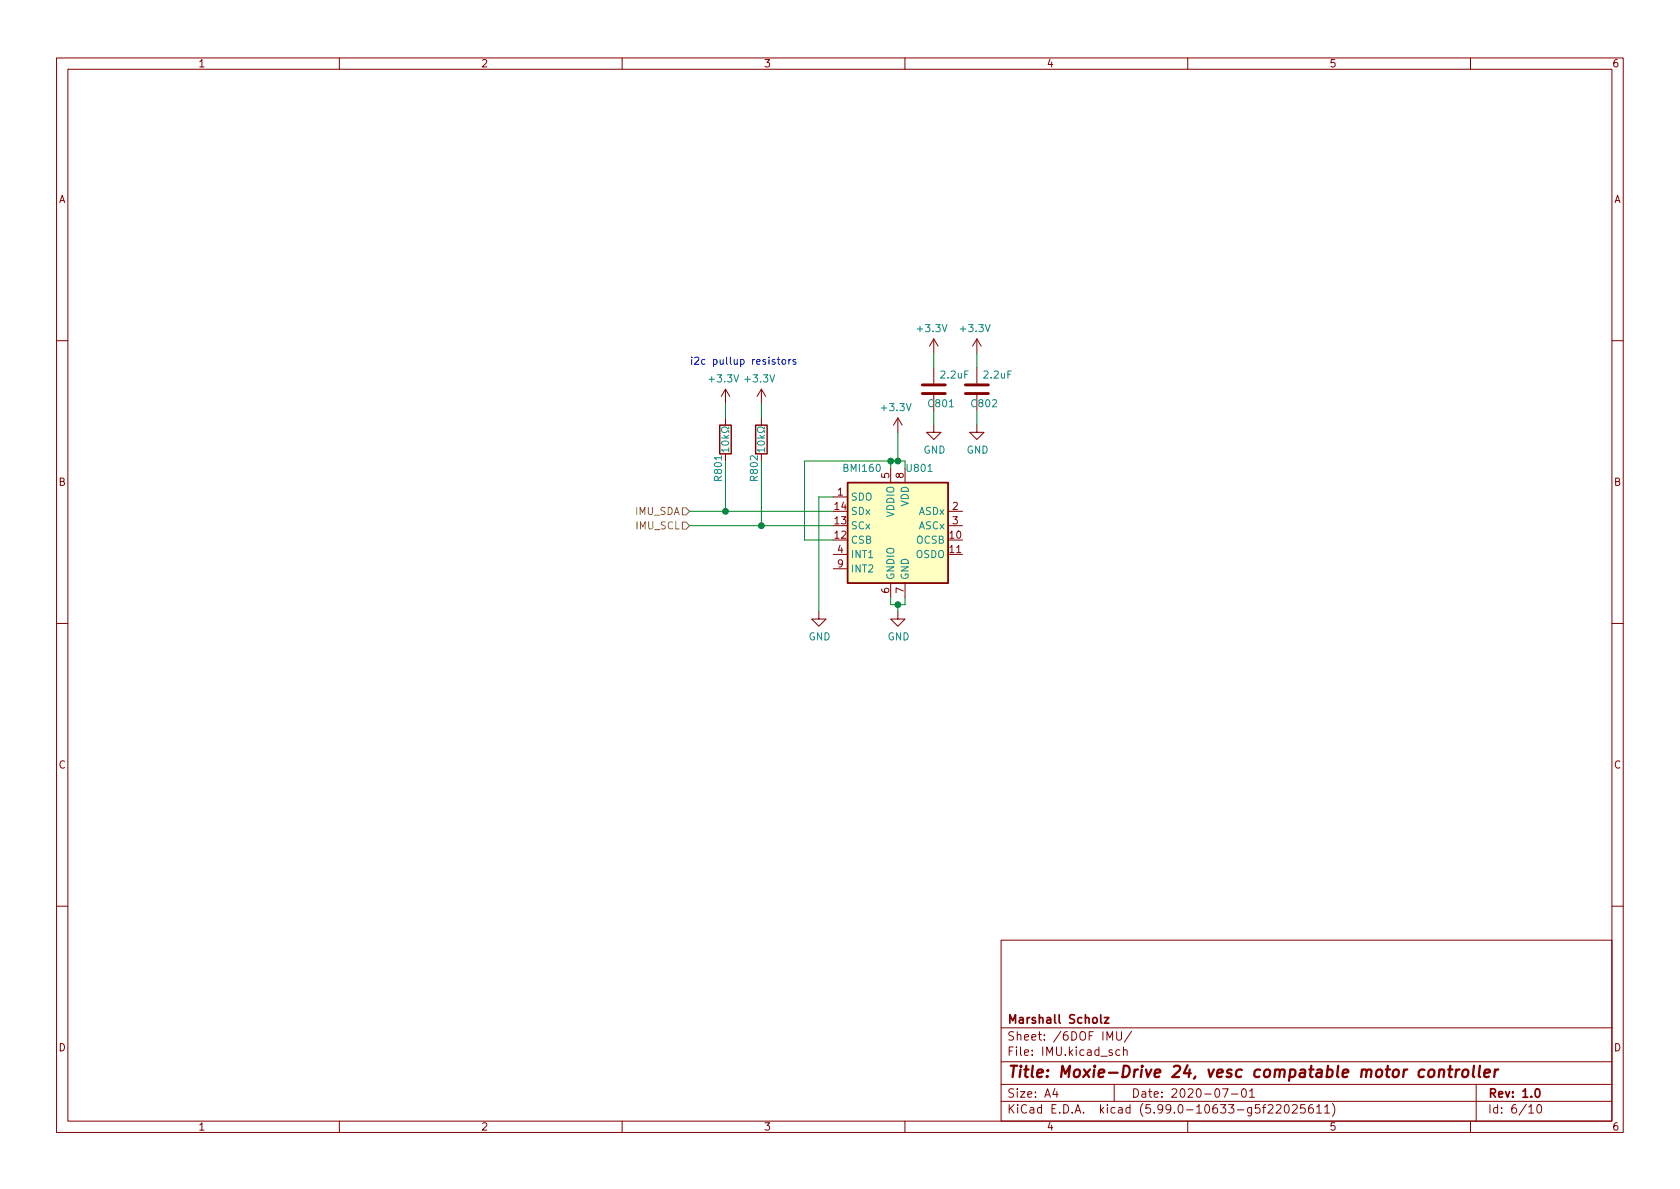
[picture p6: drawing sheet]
<svg xmlns="http://www.w3.org/2000/svg" width="297mm" height="210mm" viewBox="0 0 297 210" stroke-linecap="round" stroke-linejoin="round" font-family="sans-serif">
<g fill="none" stroke="#840000" stroke-width=".18">
<path d="M10 10.2h277v190.1h-277zM12 12.2h273v186.1h-273zM60 10.2v2M110 10.2v2M160 10.2v2M210 10.2v2M260 10.2v2M165.1 59.9v2.6M165.1 59.9l.8 1.3M165.1 59.9l-.8 1.3M172.7 59.9l.8 1.3M172.7 59.9v2.6"/>
<path d="M172.7 59.9l-.7 1.3M10 60.2h2M128.3 68.8l.7 1.3M128.3 68.8v2.6M128.3 73.9v1.3M128.3 68.8l-.8 1.3M134.6 68.8l.8 1.3M134.6 68.8v2.6M134.6 73.9v1.3M134.6 68.8l-.7 1.3M158.7 73.9l.8 1.3M158.7 73.9v2.5"/>
<path d="M158.7 73.9l-.7 1.3M165.1 75.2v1.2h1.3l-1.3 1.3-1.3-1.3h1.3M165.1 65v2.8M165.1 69.8v2.8M172.7 75.2v1.2h1.3l-1.3 1.3-1.3-1.3h1.3M172.7 65v2.8M172.7 69.8v2.8M285 60.2h2M128.3 80.3v1.2M147.3 87.9h2.6M147.3 98h2.6M157.5 82.8v2.5"/>
<path d="M160 82.8v2.5M167.6 98h2.6M167.6 90.4h2.6M167.6 93h2.6M10 110.2h2M144.8 108.2v1.3h1.2l-1.2 1.2-1.3-1.2h1.3M147.3 100.6h2.6M157.5 103.1v2.6M158.7 108.2v1.3h1.3l-1.3 1.2-1.2-1.2h1.2M160 103.1v2.6M285 110.2h2M10 160.2h2"/>
<path d="M177 166.3h108v32h-108zM285 160.2h2M60 198.3v2M110 198.3v2M160 198.3v2M177 194.8h108M177 191.8h108M177 187.8h108M177 181.8h108M186.5 192.5l-.4 1h1M186.9 193v1M195.7 183.9v-1.5l.5 1.1 .5-1.1v1.5"/>
<path d="M197 191.8v3M197.4 182.4v1.2l.3 .3h.4l.2-.3v-1.2M198 185.7l-.4-.1-.3 .3v.4l.1 .3h.6M198.6 185.8l.3-.2 .3 .1 .1 .9M198.6 185.1v1.5M200.1 182.4l-1.3 1.9M210 198.3v2M216.1 192.5h1l-.6 1.5M217.7 193.5h1.2M219.7 192.6l.2-.1a.81 .81 0 0 1 .5 .7 .81 .81 0 0 1-.3 .8h-.1a.81 .81 0 0 1-.6-.6 .81 .81 0 0 1 .3-.8zM220.9 193l.5-.5v1.5M220.9 194h.9"/>
<path d="M224.2 195.5l.6-.2 .2 .2 .1 .3-1 1h1M225.6 195.5l.6-.2 .2 .2 .1 .3-.9 1h.9M227.3 195.4l.1-.1a.81 .81 0 0 1 .6 .7 .81 .81 0 0 1-.3 .8h-.1a.81 .81 0 0 1-.6-.6 .81 .81 0 0 1 .3-.8zM228.5 195.5l.6-.2 .2 .2 .1 .3-1 1h1M230.7 195.3h-.7l-.1 .7 .2-.1 .5 .1 .2 .2-.1 .5-.2 .1-.6-.1M232.1 195.3a.59 .59 0 0 0-.7 .7v.5l.1 .3h.4l.2-.1 .1-.5-.1-.2-.5-.1-.2 .3M232.8 195.8l.4-.5v1.5M232.8 196.8h.8M234.2 195.8l.4-.5v1.5M234.2 196.8h.9M235.6 195.1a1.72 1.72 0 0 1 0 2.3M260 198.3v2"/>
<path d="M261 191.8v6.5M270.3 195.8l.4-.5v1.5M270.3 196.8h.9M271.9 195.4l.2-.1a.81 .81 0 0 1 .6 .7 .81 .81 0 0 1-.3 .8h-.2a.81 .81 0 0 1-.6-.6 .81 .81 0 0 1 .3-.8z"/>
</g>
<path d="M194.6 179.4v1.3l.2 .2M195.3 179.9h.8l-.8 1h.8M271.6 192.6l.2-.1a.82 .82 0 0 1 .6 .7 .82 .82 0 0 1-.3 .8h-.2a.81 .81 0 0 1-.6-.6 .81 .81 0 0 1 .3-.8z" fill="none" stroke="#840000" stroke-width=".3"/>
<g fill="none" stroke="#840000" stroke-width=".4">
<path d="M252.7 189.3a.52 .52 0 0 1 .5-.2 .52 .52 0 0 1 .4 .4v.6a.55 .55 0 0 1-.6 .4 .55 .55 0 0 1-.5-.4zM254.5 189.3a.49 .49 0 0 1 .9 .1l-.2 1.1M254.5 189.1l-.1 1.4M256.1 189.1h.7M256.4 188.5l-.2 1.7 .1 .2 .4 .1M257.5 189.1l-.2 1.4M258.1 189.1l-.4 .1-.3 .3M258.7 189.3a.52 .52 0 0 1 .5-.2 .52 .52 0 0 1 .4 .4v.6a.55 .55 0 0 1-.6 .4 .55 .55 0 0 1-.5-.4zM260.6 188.5l-.2 1.7 .3 .3M261.7 188.5l-.2 1.7 .2 .3M262.5 189.8l.9-.2v-.4l-.2-.1-.6 .1-.2 1 .3 .3 .5-.1M264.3 189.1l-.1 1.4"/>
<path d="M264.9 189.1l-.4 .1-.2 .3"/>
</g>
<path d="M127.3 75.2h2v5.1h-2zM133.6 75.2h2v5.1h-2zM149.9 85.3h17.7v17.8h-17.7z" fill="none" stroke="#840000" stroke-width=".25"/>
<g fill="none" stroke="#008484" stroke-width=".18">
<path d="M127.6 77.4h1.2M127.6 78.2a.75 .75 0 0 1 1.2 .2 .72 .72 0 0 1-1.2-.1zM128 77l.5 .4M128.8 79.6h-1.2l.3 .3M128.8 75.5v.3h-.2a.54 .54 0 0 0-.7-.3 .54 .54 0 0 0-.3 .8 .58 .58 0 0 0 1-.1h.2v.3M128.8 79.2v.7M128.8 77l-.4 .3M133.9 77.4h1.3M134 78.2a.75 .75 0 0 1 1.2 .2 .72 .72 0 0 1-1.3-.1zM134.3 77l.5 .4M135.2 79.6h-1.3l.4 .3M135.2 75.5v.3h-.2a.54 .54 0 0 0-.8-.3 .54 .54 0 0 0-.2 .8 .58 .58 0 0 0 1-.1h.2v.3"/>
<path d="M135.2 79.2v.7M135.2 77l-.5 .3"/>
</g>
<path d="M163.1 68.1h4M163.1 69.6h4M170.7 68.1h4.1M170.7 69.6h4.1" fill="none" stroke="#840000" stroke-width=".51"/>
<path d="M149.9 85.3h17.7v17.8h-17.7z" fill="#ffffc2" stroke="#ffffc2" stroke-width=".18"/>
<path d="M120.6 89.8h.7l.6 .6-.6 .7h-.7zM120.6 92.3h.7l.6 .7-.6 .6h-.7z" fill="none" stroke="#848400" stroke-width=".18"/>
<path d="M137.4 63.6h.5M137.6 63.1v1.1l.3 .2M138.3 63.7l.2-.1 .4 .1v.5l-.1 .2h-.3l-.2-.1zM139.5 63.6v.8M139.8 63.6l-.3 .2M140.7 63.6h-.3l-.2 .2 .1 .1 .4 .2v.3h-.5" fill="none" stroke="#0000c2" stroke-width=".18"/>
<g fill="none" stroke="#008400" stroke-width=".18">
<path d="M128.3 71.4v2.5M134.6 71.4v2.5M158.7 76.4v5.1M165.1 62.5v2.5M165.1 72.6v2.6M172.7 62.5v2.5M172.7 72.6v2.6M121.9 93h25.4M121.9 90.4h25.4M128.3 81.5v8.9M134.6 81.5v11.5M147.3 87.9h-2.5v20.3"/>
<path d="M157.5 81.5v1.3M160 82.8v-1.3h-17.8v14h5.1M157.5 105.7v1.2h2.5v-1.2M158.7 106.9v1.3"/>
</g>
<g fill="#008400" stroke="#008400" stroke-width=".18">
<circle cx="158.8" cy="106.9" r=".51"/>
<circle cx="134.6" cy="93" r=".51"/>
<circle cx="157.5" cy="81.5" r=".51"/>
<circle cx="158.8" cy="81.5" r=".51"/>
<circle cx="128.3" cy="90.4" r=".51"/>
</g>
<text font-size="2.8" fill="#840000" x="178" y="190.6">Title: Moxie-Drive 24, vesc compatable motor controller</text>
<g font-size="2.1" fill="#840000">
<text x="178" y="184">Sheet: /6DOF IMU/</text>
<text x="178" y="181">Marshall Scholz</text>
<text x="178" y="186.7">File: IMU.kicad_sch</text>
<text x="178" y="196.9">KiCad E.D.A. kicad (5.99.0-10633-g5f22025611)</text>
<text x="178" y="194.1">Size: A4</text>
<text x="200" y="194.1">Date: 2020-07-01</text>
<text x="263" y="194.1">Rev: 1.0</text>
<text x="263" y="196.9">Id: 6/10</text>
</g>
<g font-size="1.8" fill="#840000">
<text x="35" y="11.9">1</text>
<text x="85" y="11.9">2</text>
<text x="135" y="11.9">3</text>
<text x="185" y="11.9">4</text>
<text x="235" y="11.9">5</text>
<text x="285" y="11.9">6</text>
<text x="10.3" y="35.9">A</text>
<text x="285.3" y="35.9">A</text>
<text x="10.3" y="85.9">B</text>
<text x="148.1" y="87.6">1</text>
<text x="157.2" y="84.6" transform="rotate(-90 157.2 84.6)">5</text>
<text x="159.8" y="84.6" transform="rotate(-90 159.8 84.6)">8</text>
<text x="285.3" y="85.9">B</text>
<text x="147.6" y="95.2">12</text>
<text x="147.6" y="92.7">13</text>
<text x="147.6" y="90.2">14</text>
<text x="167.9" y="95.2">10</text>
<text x="168.4" y="90.2">2</text>
<text x="168.4" y="92.7">3</text>
<text x="148.1" y="97.8">4</text>
<text x="148.1" y="100.3">9</text>
<text x="167.9" y="97.8">11</text>
<text x="157.2" y="104.9" transform="rotate(-90 157.2 104.9)">6</text>
<text x="159.8" y="104.9" transform="rotate(-90 159.8 104.9)">7</text>
<text x="10.3" y="135.9">C</text>
<text x="285.3" y="135.9">C</text>
<text x="10.3" y="185.9">D</text>
<text x="285.3" y="185.9">D</text>
<text x="35" y="199.9">1</text>
<text x="85" y="199.9">2</text>
<text x="135" y="199.9">3</text>
<text x="185" y="199.9">4</text>
<text x="235" y="199.9">5</text>
<text x="285" y="199.9">6</text>
</g>
<g font-size="1.8" fill="#008484">
<text x="162.4" y="58.7">+3.3V</text>
<text x="170" y="58.7">+3.3V</text>
<text x="125.6" y="67.6">+3.3V</text>
<text x="131.9" y="67.6">+3.3V</text>
<text x="166.4" y="66.9">2.2uF</text>
<text x="174" y="66.9">2.2uF</text>
<text x="156" y="72.7">+3.3V</text>
<text x="164.3" y="72">C801</text>
<text x="171.9" y="72">C802</text>
<text x="149.3" y="83.4">BMI160</text>
<text x="160.4" y="83.4">U801</text>
<text x="163.3" y="80.2">GND</text>
<text x="170.9" y="80.2">GND</text>
<text x="127.6" y="84.9" transform="rotate(-90 127.6 84.9)">R801</text>
<text x="134" y="84.9" transform="rotate(-90 134 84.9)">R802</text>
<text x="150.4" y="88.5">SDO</text>
<text x="160.7" y="89.6" transform="rotate(-90 160.7 89.6)">VDD</text>
<text x="150.4" y="93.6">SCx</text>
<text x="150.4" y="91.1">SDx</text>
<text x="158.1" y="91.4" transform="rotate(-90 158.1 91.4)">VDDIO</text>
<text x="162.4" y="91.1">ASDx</text>
<text x="162.4" y="93.6">ASCx</text>
<text x="150.4" y="96.1">CSB</text>
<text x="150.4" y="98.7">INT1</text>
<text x="150.4" y="101.2">INT2</text>
<text x="161.9" y="98.7">OSDO</text>
<text x="162" y="96.1">OCSB</text>
<text x="158.1" y="102.6" transform="rotate(-90 158.1 102.6)">GNDIO</text>
<text x="160.7" y="102.6" transform="rotate(-90 160.7 102.6)">GND</text>
<text x="142.9" y="113.2">GND</text>
<text x="156.9" y="113.2">GND</text>
</g>
<text font-size="1.8" fill="#0000c2" x="121.9" y="64.5">i2c pullup resistors</text>
<g font-size="1.8" fill="#848400">
<text x="112.3" y="91.1">IMU_SDA</text>
<text x="112.5" y="93.6">IMU_SCL</text>
</g>
</svg>
